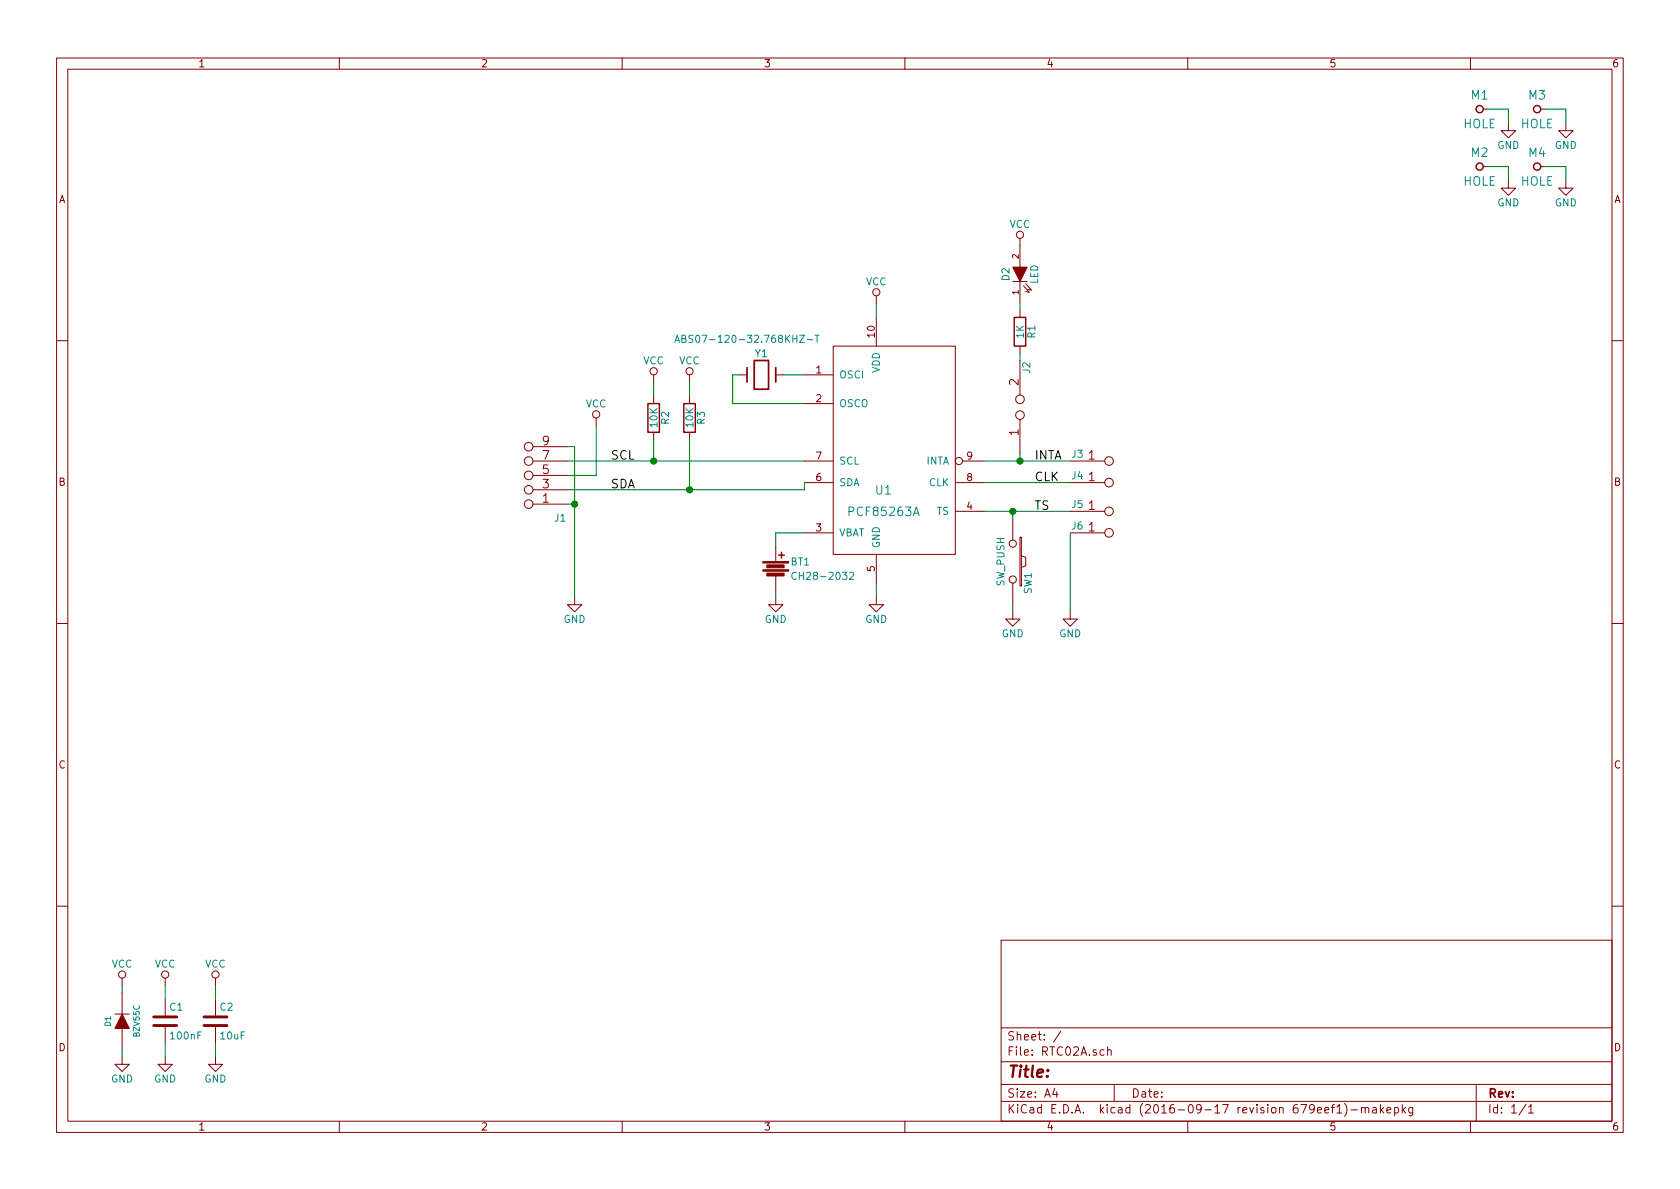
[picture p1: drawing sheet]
EESchema Schematic File Version 2
LIBS:MLAB_BATERY
LIBS:MLAB_CONNECTORS
LIBS:MLAB_D
LIBS:MLAB_DISPLAY
LIBS:MLAB_IO
LIBS:MLAB_Jumpers
LIBS:MLAB_SW
LIBS:MLAB_T
LIBS:MLAB_U
LIBS:74xgxx
LIBS:74xx
LIBS:ac-dc
LIBS:actel
LIBS:adc-dac
LIBS:Altera
LIBS:analog_devices
LIBS:analog_switches
LIBS:atmel
LIBS:audio
LIBS:brooktre
LIBS:cmos4000
LIBS:cmos_ieee
LIBS:conn
LIBS:contrib
LIBS:cypress
LIBS:dc-dc
LIBS:device
LIBS:digital-audio
LIBS:diode
LIBS:display
LIBS:dsp
LIBS:elec-unifil
LIBS:ESD_Protection
LIBS:ftdi
LIBS:gennum
LIBS:graphic
LIBS:hc11
LIBS:intel
LIBS:interface
LIBS:ir
LIBS:Lattice
LIBS:linear
LIBS:logo
LIBS:maxim
LIBS:memory
LIBS:microchip_dspic33dsc
LIBS:microchip
LIBS:microchip_pic10mcu
LIBS:microchip_pic12mcu
LIBS:microchip_pic16mcu
LIBS:microchip_pic18mcu
LIBS:microchip_pic32mcu
LIBS:microcontrollers
LIBS:mlab_header
LIBS:mlab_mechanical
LIBS:motor_drivers
LIBS:motorola
LIBS:msp430
LIBS:nordicsemi
LIBS:nxp_armmcu
LIBS:onsemi
LIBS:opto
LIBS:Oscillators
LIBS:philips
LIBS:powerint
LIBS:power
LIBS:Power_Management
LIBS:pspice
LIBS:references
LIBS:regul
LIBS:relays
LIBS:rfcom
LIBS:sensors
LIBS:silabs
LIBS:siliconi
LIBS:stm32
LIBS:stm8
LIBS:supertex
LIBS:switches
LIBS:texas
LIBS:transf
LIBS:transistors
LIBS:ttl_ieee
LIBS:valves
LIBS:video
LIBS:Xicor
LIBS:xilinx
LIBS:Zilog
LIBS:RTC02A-cache
EELAYER 25 0
EELAYER END
$Descr A4 11693 8268
encoding utf-8
Sheet 1 1
Title ""
Date ""
Rev ""
Comp ""
Comment1 ""
Comment2 ""
Comment3 ""
Comment4 ""
$EndDescr
$Comp
L VCC #PWR1
U 1 1
P 850 6850
F 0 "#PWR1" H 850 6700 50  0001 C CNN
F 1 "VCC" H 850 7000 50  0000 C CNN
F 2 "" H 850 6850 50  0000 C CNN
F 3 "" H 850 6850 50  0000 C CNN
	1    850  6850
	1    0    0    -1  
$EndComp
$Comp
L DIODE D1
U 1 1
P 850 7100
F 0 "D1" H 850 7200 40  0000 C CNN
F 1 "BZV55C" H 850 7000 40  0000 C CNN
F 2 "Mlab_D:Diode-MiniMELF_Standard" H 850 7100 60  0001 C CNN
F 3 "" H 850 7100 60  0000 C CNN
	1    850  7100
	0    -1   -1   0   
$EndComp
$Comp
L GND #PWR2
U 1 1
P 850 7350
F 0 "#PWR2" H 850 7100 50  0001 C CNN
F 1 "GND" H 850 7200 50  0000 C CNN
F 2 "" H 850 7350 50  0000 C CNN
F 3 "" H 850 7350 50  0000 C CNN
	1    850  7350
	1    0    0    -1  
$EndComp
$Comp
L C C1
U 1 1
P 1150 7100
F 0 "C1" H 1175 7200 50  0000 L CNN
F 1 "100nF" H 1175 7000 50  0000 L CNN
F 2 "Mlab_R:SMD-0805" H 1188 6950 50  0001 C CNN
F 3 "" H 1150 7100 50  0000 C CNN
	1    1150 7100
	1    0    0    -1  
$EndComp
$Comp
L C C2
U 1 1
P 1500 7100
F 0 "C2" H 1525 7200 50  0000 L CNN
F 1 "10uF" H 1525 7000 50  0000 L CNN
F 2 "Mlab_R:SMD-0805" H 1538 6950 50  0001 C CNN
F 3 "" H 1500 7100 50  0000 C CNN
	1    1500 7100
	1    0    0    -1  
$EndComp
$Comp
L VCC #PWR3
U 1 1
P 1150 6850
F 0 "#PWR3" H 1150 6700 50  0001 C CNN
F 1 "VCC" H 1150 7000 50  0000 C CNN
F 2 "" H 1150 6850 50  0000 C CNN
F 3 "" H 1150 6850 50  0000 C CNN
	1    1150 6850
	1    0    0    -1  
$EndComp
$Comp
L VCC #PWR5
U 1 1
P 1500 6850
F 0 "#PWR5" H 1500 6700 50  0001 C CNN
F 1 "VCC" H 1500 7000 50  0000 C CNN
F 2 "" H 1500 6850 50  0000 C CNN
F 3 "" H 1500 6850 50  0000 C CNN
	1    1500 6850
	1    0    0    -1  
$EndComp
$Comp
L GND #PWR4
U 1 1
P 1150 7350
F 0 "#PWR4" H 1150 7100 50  0001 C CNN
F 1 "GND" H 1150 7200 50  0000 C CNN
F 2 "" H 1150 7350 50  0000 C CNN
F 3 "" H 1150 7350 50  0000 C CNN
	1    1150 7350
	1    0    0    -1  
$EndComp
$Comp
L GND #PWR6
U 1 1
P 1500 7350
F 0 "#PWR6" H 1500 7100 50  0001 C CNN
F 1 "GND" H 1500 7200 50  0000 C CNN
F 2 "" H 1500 7350 50  0000 C CNN
F 3 "" H 1500 7350 50  0000 C CNN
	1    1500 7350
	1    0    0    -1  
$EndComp
$Comp
L HOLE M1
U 1 1
P 10300 750
F 0 "M1" H 10300 850 60  0000 C CNN
F 1 "HOLE" H 10300 650 60  0000 C CNN
F 2 "Mlab_Mechanical:MountingHole_3mm" H 10300 750 60  0001 C CNN
F 3 "" H 10300 750 60  0000 C CNN
	1    10300 750 
	1    0    0    -1  
$EndComp
$Comp
L GND #PWR17
U 1 1
P 10500 850
F 0 "#PWR17" H 10500 600 50  0001 C CNN
F 1 "GND" H 10500 700 50  0000 C CNN
F 2 "" H 10500 850 50  0000 C CNN
F 3 "" H 10500 850 50  0000 C CNN
	1    10500 850 
	1    0    0    -1  
$EndComp
$Comp
L HOLE M3
U 1 1
P 10700 750
F 0 "M3" H 10700 850 60  0000 C CNN
F 1 "HOLE" H 10700 650 60  0000 C CNN
F 2 "Mlab_Mechanical:MountingHole_3mm" H 10700 750 60  0001 C CNN
F 3 "" H 10700 750 60  0000 C CNN
	1    10700 750 
	1    0    0    -1  
$EndComp
$Comp
L GND #PWR19
U 1 1
P 10900 850
F 0 "#PWR19" H 10900 600 50  0001 C CNN
F 1 "GND" H 10900 700 50  0000 C CNN
F 2 "" H 10900 850 50  0000 C CNN
F 3 "" H 10900 850 50  0000 C CNN
	1    10900 850 
	1    0    0    -1  
$EndComp
$Comp
L HOLE M2
U 1 1
P 10300 1150
F 0 "M2" H 10300 1250 60  0000 C CNN
F 1 "HOLE" H 10300 1050 60  0000 C CNN
F 2 "Mlab_Mechanical:MountingHole_3mm" H 10300 1150 60  0001 C CNN
F 3 "" H 10300 1150 60  0000 C CNN
	1    10300 1150
	1    0    0    -1  
$EndComp
$Comp
L GND #PWR18
U 1 1
P 10500 1250
F 0 "#PWR18" H 10500 1000 50  0001 C CNN
F 1 "GND" H 10500 1100 50  0000 C CNN
F 2 "" H 10500 1250 50  0000 C CNN
F 3 "" H 10500 1250 50  0000 C CNN
	1    10500 1250
	1    0    0    -1  
$EndComp
$Comp
L HOLE M4
U 1 1
P 10700 1150
F 0 "M4" H 10700 1250 60  0000 C CNN
F 1 "HOLE" H 10700 1050 60  0000 C CNN
F 2 "Mlab_Mechanical:MountingHole_3mm" H 10700 1150 60  0001 C CNN
F 3 "" H 10700 1150 60  0000 C CNN
	1    10700 1150
	1    0    0    -1  
$EndComp
$Comp
L GND #PWR20
U 1 1
P 10900 1250
F 0 "#PWR20" H 10900 1000 50  0001 C CNN
F 1 "GND" H 10900 1100 50  0000 C CNN
F 2 "" H 10900 1250 50  0000 C CNN
F 3 "" H 10900 1250 50  0000 C CNN
	1    10900 1250
	1    0    0    -1  
$EndComp
$Comp
L Battery BT1
U 1 1
P 5400 3950
F 0 "BT1" H 5500 4000 50  0000 L CNN
F 1 "CH28-2032" H 5500 3900 50  0000 L CNN
F 2 "Mlab_Batery:CH28-2032" V 5400 3990 50  0001 C CNN
F 3 "" V 5400 3990 50  0000 C CNN
	1    5400 3950
	1    0    0    -1  
$EndComp
$Comp
L SW_PUSH SW1
U 1 1
P 7050 3900
F 0 "SW1" H 7200 4010 50  0000 C CNN
F 1 "SW_PUSH" H 7050 3820 50  0000 C CNN
F 2 "Mlab_SW:SW_PUSH_SMALL" H 7050 3900 50  0001 C CNN
F 3 "" H 7050 3900 50  0000 C CNN
	1    7050 3900
	0    1    1    0   
$EndComp
$Comp
L LED D2
U 1 1
P 7100 1900
F 0 "D2" H 7100 2000 50  0000 C CNN
F 1 "LED" H 7100 1800 50  0000 C CNN
F 2 "Mlab_D:LED_1206" H 7100 1900 50  0001 C CNN
F 3 "" H 7100 1900 50  0000 C CNN
	1    7100 1900
	0    -1   -1   0   
$EndComp
$Comp
L PCF85263A U1
U 1 1
P 6100 3100
F 0 "U1" H 6150 2800 60  0000 C CNN
F 1 "PCF85263A" H 6150 2650 60  0000 C CNN
F 2 "Mlab_IO:TSSOP-10_3x3mm_Pitch0.5mm" H 6100 3100 60  0001 C CNN
F 3 "" H 6100 3100 60  0001 C CNN
	1    6100 3100
	1    0    0    -1  
$EndComp
$Comp
L GND #PWR11
U 1 1
P 5400 4150
F 0 "#PWR11" H 5400 3900 50  0001 C CNN
F 1 "GND" H 5400 4000 50  0000 C CNN
F 2 "" H 5400 4150 50  0000 C CNN
F 3 "" H 5400 4150 50  0000 C CNN
	1    5400 4150
	1    0    0    -1  
$EndComp
$Comp
L GND #PWR13
U 1 1
P 6100 4150
F 0 "#PWR13" H 6100 3900 50  0001 C CNN
F 1 "GND" H 6100 4000 50  0000 C CNN
F 2 "" H 6100 4150 50  0000 C CNN
F 3 "" H 6100 4150 50  0000 C CNN
	1    6100 4150
	1    0    0    -1  
$EndComp
$Comp
L VCC #PWR12
U 1 1
P 6100 2100
F 0 "#PWR12" H 6100 1950 50  0001 C CNN
F 1 "VCC" H 6100 2250 50  0000 C CNN
F 2 "" H 6100 2100 50  0000 C CNN
F 3 "" H 6100 2100 50  0000 C CNN
	1    6100 2100
	1    0    0    -1  
$EndComp
$Comp
L JUMP_5X2 J1
U 1 1
P 3550 3350
F 0 "J1" H 3200 3600 50  0000 C CNN
F 1 "JUMP_5X2" V 3500 3300 40  0001 C CNN
F 2 "Mlab_Pin_Headers:Straight_2x05" H 3550 3350 60  0001 C CNN
F 3 "" H 3550 3350 60  0000 C CNN
	1    3550 3350
	-1   0    0    1   
$EndComp
$Comp
L GND #PWR7
U 1 1
P 4000 4150
F 0 "#PWR7" H 4000 3900 50  0001 C CNN
F 1 "GND" H 4000 4000 50  0000 C CNN
F 2 "" H 4000 4150 50  0000 C CNN
F 3 "" H 4000 4150 50  0000 C CNN
	1    4000 4150
	1    0    0    -1  
$EndComp
$Comp
L VCC #PWR8
U 1 1
P 4150 2950
F 0 "#PWR8" H 4150 2800 50  0001 C CNN
F 1 "VCC" H 4150 3100 50  0000 C CNN
F 2 "" H 4150 2950 50  0000 C CNN
F 3 "" H 4150 2950 50  0000 C CNN
	1    4150 2950
	1    0    0    -1  
$EndComp
Wire Wire Line
	1150 6950 1150 6850
Wire Wire Line
	1150 7350 1150 7250
Wire Wire Line
	1500 7350 1500 7250
Wire Wire Line
	1500 6950 1500 6850
Wire Wire Line
	10350 750  10500 750 
Wire Wire Line
	10500 750  10500 850 
Wire Wire Line
	10750 750  10900 750 
Wire Wire Line
	10900 750  10900 850 
Wire Wire Line
	10350 1150 10500 1150
Wire Wire Line
	10500 1150 10500 1250
Wire Wire Line
	10750 1150 10900 1150
Wire Wire Line
	10900 1150 10900 1250
Wire Wire Line
	850  7350 850  7300
Wire Wire Line
	850  6900 850  6850
Wire Wire Line
	5600 3700 5400 3700
Wire Wire Line
	5400 3700 5400 3800
Wire Wire Line
	5400 4150 5400 4100
Wire Wire Line
	6100 4150 6100 4050
Wire Wire Line
	6100 2200 6100 2100
Wire Wire Line
	3950 3200 5600 3200
Wire Wire Line
	3950 3400 5600 3400
Wire Wire Line
	5600 3400 5600 3350
Wire Wire Line
	3950 3100 4000 3100
Wire Wire Line
	4000 3100 4000 4150
Wire Wire Line
	3950 3300 4150 3300
Wire Wire Line
	4150 3300 4150 2950
Wire Wire Line
	3950 3500 4000 3500
Connection ~ 4000 3500
$Comp
L R R1
U 1 1
P 7100 2300
F 0 "R1" V 7180 2300 50  0000 C CNN
F 1 "1K" V 7100 2300 50  0000 C CNN
F 2 "Mlab_R:SMD-0805" V 7030 2300 50  0001 C CNN
F 3 "" H 7100 2300 50  0000 C CNN
	1    7100 2300
	1    0    0    -1  
$EndComp
$Comp
L VCC #PWR15
U 1 1
P 7100 1700
F 0 "#PWR15" H 7100 1550 50  0001 C CNN
F 1 "VCC" H 7100 1850 50  0000 C CNN
F 2 "" H 7100 1700 50  0000 C CNN
F 3 "" H 7100 1700 50  0000 C CNN
	1    7100 1700
	1    0    0    -1  
$EndComp
$Comp
L JUMP2_2x1 J2
U 1 1
P 7100 2850
F 0 "J2" H 6800 2900 50  0000 C CNN
F 1 "JUMP2_2x1" H 7300 2750 40  0001 C CNN
F 2 "Mlab_Pin_Headers:Straight_2x01" H 7100 2850 60  0001 C CNN
F 3 "" H 7100 2850 60  0000 C CNN
	1    7100 2850
	0    1    1    0   
$EndComp
Wire Wire Line
	7100 2100 7100 2150
Wire Wire Line
	7100 2450 7100 2500
Wire Wire Line
	6850 3200 7450 3200
Wire Wire Line
	7100 3150 7100 3200
Connection ~ 7100 3200
Wire Wire Line
	6850 3550 7450 3550
$Comp
L GND #PWR14
U 1 1
P 7050 4250
F 0 "#PWR14" H 7050 4000 50  0001 C CNN
F 1 "GND" H 7050 4100 50  0000 C CNN
F 2 "" H 7050 4250 50  0000 C CNN
F 3 "" H 7050 4250 50  0000 C CNN
	1    7050 4250
	1    0    0    -1  
$EndComp
Wire Wire Line
	7050 4250 7050 4200
Wire Wire Line
	7050 3550 7050 3600
Connection ~ 7050 3550
$Comp
L JUMP_2x1 J3
U 1 1
P 7850 3350
F 0 "J3" H 7500 3550 50  0000 C CNN
F 1 "JUMP_2x1" V 7850 3500 40  0001 C CNN
F 2 "Mlab_Pin_Headers:Straight_2x01" H 7850 3350 60  0001 C CNN
F 3 "" H 7850 3350 60  0000 C CNN
	1    7850 3350
	1    0    0    -1  
$EndComp
$Comp
L JUMP_2x1 J4
U 1 1
P 7850 3500
F 0 "J4" H 7500 3700 50  0000 C CNN
F 1 "JUMP_2x1" V 7850 3650 40  0001 C CNN
F 2 "Mlab_Pin_Headers:Straight_2x01" H 7850 3500 60  0001 C CNN
F 3 "" H 7850 3500 60  0000 C CNN
	1    7850 3500
	1    0    0    -1  
$EndComp
$Comp
L JUMP_2x1 J5
U 1 1
P 7850 3700
F 0 "J5" H 7500 3900 50  0000 C CNN
F 1 "JUMP_2x1" V 7850 3850 40  0001 C CNN
F 2 "Mlab_Pin_Headers:Straight_2x01" H 7850 3700 60  0001 C CNN
F 3 "" H 7850 3700 60  0000 C CNN
	1    7850 3700
	1    0    0    -1  
$EndComp
Wire Wire Line
	6850 3350 7450 3350
Text Label 7200 3200 0    60   ~ 0
INTA
Text Label 7200 3350 0    60   ~ 0
CLK
Text Label 7200 3550 0    60   ~ 0
TS
$Comp
L Crystal Y1
U 1 1
P 5300 2600
F 0 "Y1" H 5300 2750 50  0000 C CNN
F 1 "ABS07-120-32.768KHZ-T" H 5200 2850 50  0000 C CNN
F 2 "Mlab_XTAL:ABS07" H 5300 2600 50  0001 C CNN
F 3 "" H 5300 2600 50  0000 C CNN
	1    5300 2600
	1    0    0    -1  
$EndComp
Text Label 4250 3200 0    60   ~ 0
SCL
Text Label 4250 3400 0    60   ~ 0
SDA
Wire Wire Line
	5600 2600 5450 2600
Wire Wire Line
	5150 2600 5100 2600
Wire Wire Line
	5100 2600 5100 2800
Wire Wire Line
	5100 2800 5600 2800
$Comp
L R R2
U 1 1
P 4550 2900
F 0 "R2" V 4630 2900 50  0000 C CNN
F 1 "10K" V 4550 2900 50  0000 C CNN
F 2 "Mlab_R:SMD-0805" V 4480 2900 50  0001 C CNN
F 3 "" H 4550 2900 50  0000 C CNN
	1    4550 2900
	1    0    0    -1  
$EndComp
$Comp
L R R3
U 1 1
P 4800 2900
F 0 "R3" V 4880 2900 50  0000 C CNN
F 1 "10K" V 4800 2900 50  0000 C CNN
F 2 "Mlab_R:SMD-0805" V 4730 2900 50  0001 C CNN
F 3 "" H 4800 2900 50  0000 C CNN
	1    4800 2900
	1    0    0    -1  
$EndComp
$Comp
L VCC #PWR9
U 1 1
P 4550 2650
F 0 "#PWR9" H 4550 2500 50  0001 C CNN
F 1 "VCC" H 4550 2800 50  0000 C CNN
F 2 "" H 4550 2650 50  0000 C CNN
F 3 "" H 4550 2650 50  0000 C CNN
	1    4550 2650
	1    0    0    -1  
$EndComp
$Comp
L VCC #PWR10
U 1 1
P 4800 2650
F 0 "#PWR10" H 4800 2500 50  0001 C CNN
F 1 "VCC" H 4800 2800 50  0000 C CNN
F 2 "" H 4800 2650 50  0000 C CNN
F 3 "" H 4800 2650 50  0000 C CNN
	1    4800 2650
	1    0    0    -1  
$EndComp
Wire Wire Line
	4550 3200 4550 3050
Connection ~ 4550 3200
Wire Wire Line
	4800 3050 4800 3400
Connection ~ 4800 3400
Wire Wire Line
	4550 2750 4550 2650
Wire Wire Line
	4800 2750 4800 2650
$Comp
L JUMP_2x1 J6
U 1 1
P 7850 3850
F 0 "J6" H 7500 4050 50  0000 C CNN
F 1 "JUMP_2x1" V 7850 4000 40  0001 C CNN
F 2 "Mlab_Pin_Headers:Straight_2x01" H 7850 3850 60  0001 C CNN
F 3 "" H 7850 3850 60  0000 C CNN
	1    7850 3850
	1    0    0    -1  
$EndComp
$Comp
L GND #PWR16
U 1 1
P 7450 4250
F 0 "#PWR16" H 7450 4000 50  0001 C CNN
F 1 "GND" H 7450 4100 50  0000 C CNN
F 2 "" H 7450 4250 50  0000 C CNN
F 3 "" H 7450 4250 50  0000 C CNN
	1    7450 4250
	1    0    0    -1  
$EndComp
Wire Wire Line
	7450 3700 7450 4250
$EndSCHEMATC
